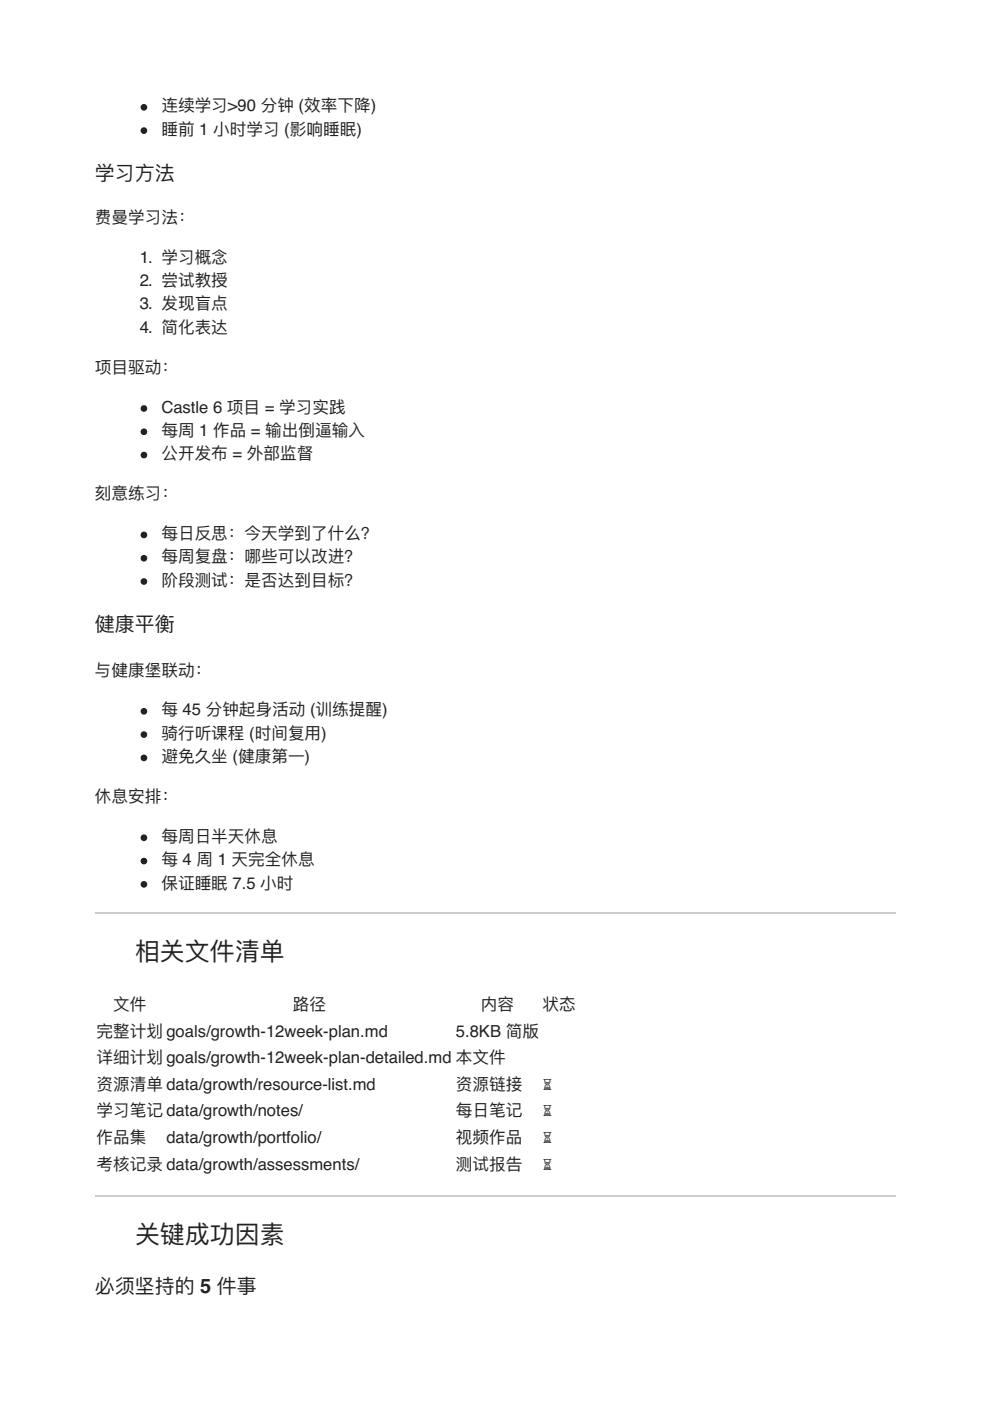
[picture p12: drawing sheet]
<svg xmlns="http://www.w3.org/2000/svg" width="210mm" height="297mm" viewBox="0 0 210 297" stroke-linecap="round" stroke-linejoin="round" font-family="sans-serif">
<path d="M20.1 193.5h169.7M20.1 253.5h169.7" fill="none" stroke="#ccc" stroke-width=".35"/>
<g fill="#222" stroke="#222" stroke-width=".35">
<circle cx="30.5" cy="22.8" r=".53"/>
<circle cx="30.5" cy="27.7" r=".53"/>
<circle cx="30.5" cy="86.6" r=".53"/>
<circle cx="30.5" cy="91.5" r=".53"/>
<circle cx="30.5" cy="96.5" r=".53"/>
<circle cx="30.5" cy="113.4" r=".53"/>
<circle cx="30.5" cy="118.4" r=".53"/>
<circle cx="30.5" cy="123.3" r=".53"/>
<circle cx="30.5" cy="150.8" r=".53"/>
<circle cx="30.5" cy="155.8" r=".53"/>
<circle cx="30.5" cy="160.7" r=".53"/>
<circle cx="30.5" cy="177.6" r=".53"/>
<circle cx="30.5" cy="182.6" r=".53"/>
<circle cx="30.5" cy="187.5" r=".53"/>
</g>
<g font-size="5.3" fill="#222">
<text x="28.6" y="203.6">相关⽂件清单</text>
<text x="28.6" y="263.5">关键成功因素</text>
</g>
<g font-size="4.2" fill="#222">
<text x="20.1" y="38.1">学习⽅法</text>
<text x="20.1" y="133.7">健康平衡</text>
<text x="20.1" y="274.1">必须坚持的 5 件事</text>
</g>
<g font-size="3.5" fill="#222">
<text x="34.2" y="23.6">连续学习&gt;90 分钟 (效率下降)</text>
<text x="34.2" y="28.6">睡前 1 ⼩时学习 (影响睡眠)</text>
<text x="20.1" y="47.3">费曼学习法：</text>
<text x="29.6" y="55.7">1. 学习概念</text>
<text x="29.6" y="60.7">2. 尝试教授</text>
<text x="29.6" y="65.6">3. 发现盲点</text>
<text x="29.6" y="70.6">4. 简化表达</text>
<text x="20.1" y="79">项⽬驱动：</text>
<text x="34.2" y="87.5">Castle 6 项⽬ = 学习实践</text>
<text x="34.2" y="92.4">每周 1 作品 = 输出倒逼输⼊</text>
<text x="34.2" y="97.4">公开发布 = 外部监督</text>
<text x="20.1" y="105.8">刻意练习：</text>
<text x="34.2" y="114.3">每⽇反思：今天学到了什么？</text>
<text x="34.2" y="119.2">每周复盘：哪些可以改进？</text>
<text x="34.2" y="124.2">阶段测试：是否达到⽬标？</text>
<text x="20.1" y="143.2">与健康堡联动：</text>
<text x="34.2" y="151.7">每 45 分钟起身活动 (训练提醒)</text>
<text x="34.2" y="156.6">骑⾏听课程 (时间复⽤)</text>
<text x="34.2" y="161.6">避免久坐 (健康第⼀)</text>
<text x="20.1" y="170">休息安排：</text>
<text x="34.2" y="178.5">每周⽇半天休息</text>
<text x="34.2" y="183.4">每 4 周 1 天完全休息</text>
<text x="34.2" y="188.4">保证睡眠 7.5 ⼩时</text>
<text x="24" y="214.1">⽂件</text>
<text x="62.1" y="214.1">路径</text>
<text x="102" y="214.1">内容</text>
<text x="115" y="214.1">状态</text>
<text x="20.5" y="219.8">完整计划 goals/growth-12week-plan.md</text>
<text x="96.7" y="219.8">5.8KB 简版</text>
<text x="20.5" y="225.4">详细计划 goals/growth-12week-plan-detailed.md 本⽂件</text>
<text x="20.5" y="231.1">资源清单 data/growth/resource-list.md</text>
<text x="96.7" y="231.1">资源链接</text>
<text x="115" y="231.1">⏳</text>
<text x="20.5" y="236.7">学习笔记 data/growth/notes/</text>
<text x="96.7" y="236.7">每⽇笔记</text>
<text x="115" y="236.7">⏳</text>
<text x="20.5" y="242.4">作品集</text>
<text x="35.3" y="242.4">data/growth/portfolio/</text>
<text x="96.7" y="242.4">视频作品</text>
<text x="115" y="242.4">⏳</text>
<text x="20.5" y="248">考核记录 data/growth/assessments/</text>
<text x="96.7" y="248">测试报告</text>
<text x="115" y="248">⏳</text>
</g>
</svg>
